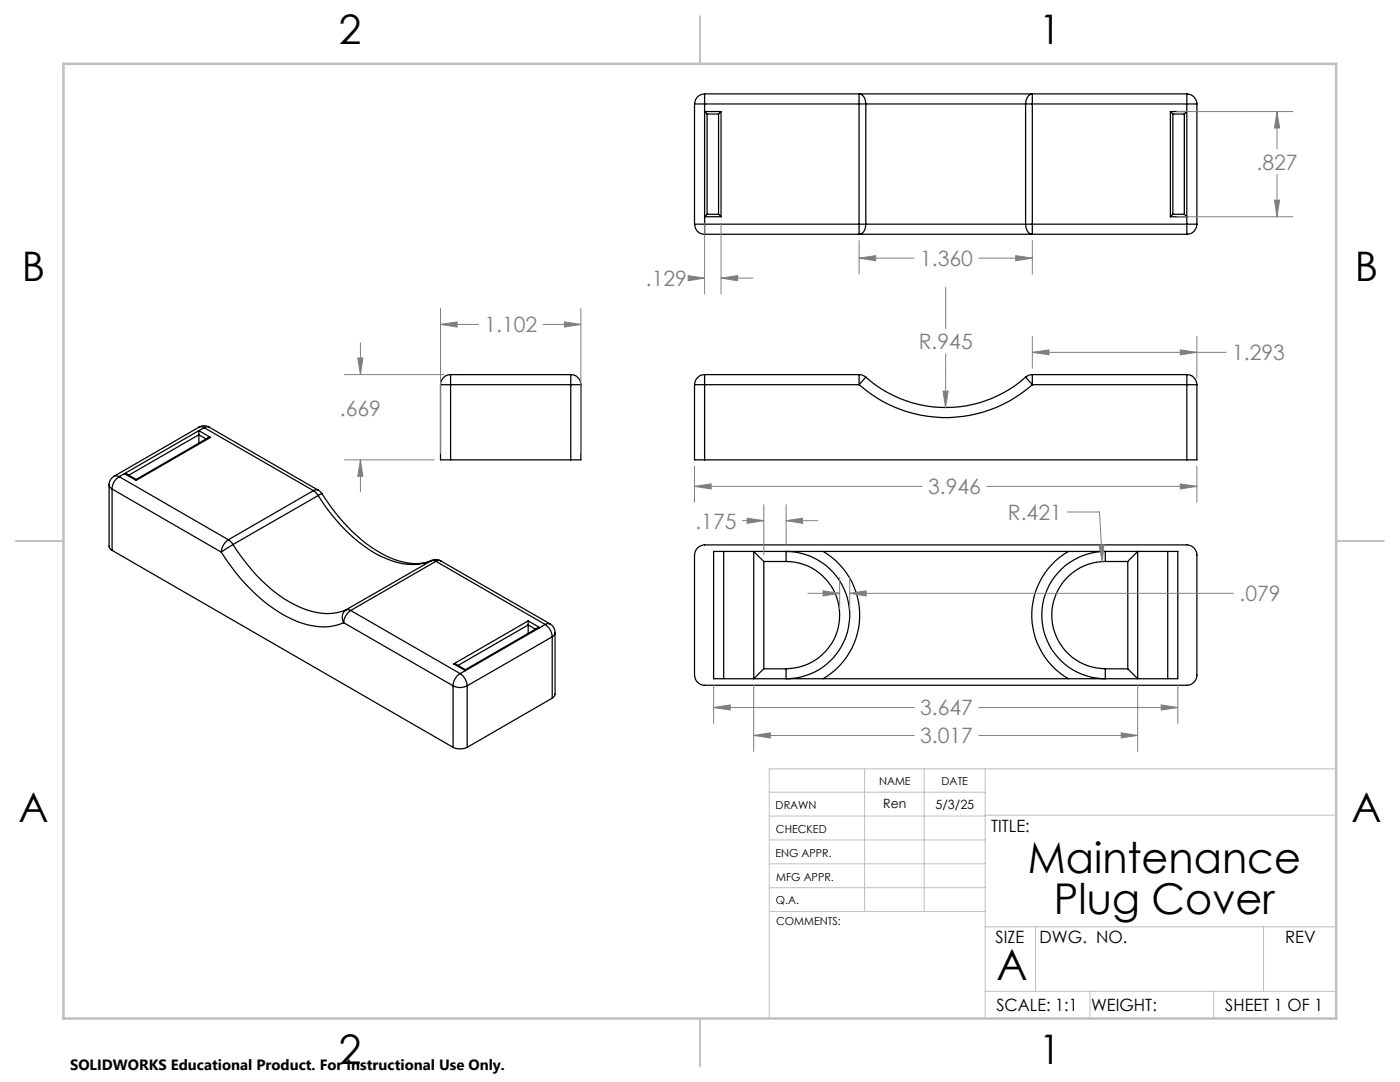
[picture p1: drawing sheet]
<svg xmlns="http://www.w3.org/2000/svg" width="279mm" height="216mm" viewBox="0 0 279 216" stroke-linecap="round" stroke-linejoin="round" font-family="sans-serif">
<g fill="none" stroke="#000" stroke-width=".25">
<path d="M140.6 18.7v2M140.6 18.7a2.05 2.05 0 0 0-2 2M140.6 18.7h30.8M171.4 18.7v2M171.4 18.7a1.79 1.79 0 0 1 1.4 2M171.4 18.7h34.6M206 18.7v2M206 18.7a1.79 1.79 0 0 0-1.3 2M206 18.7h30.9M236.9 18.7v2M236.9 18.7a2.05 2.05 0 0 1 2 2M138.6 20.7h2"/>
<path d="M138.6 20.7v24M140.6 20.7v24M140.6 20.7h30.8M141.1 22.8h2.3M141.1 22.8v20M143.4 22.8v20M143.9 22.3h-3.3l.5 .5M143.9 22.3l-.5 .5M143.9 22.3v21M171.4 20.7h1.4M171.4 20.7v24M172.8 20.7h31.9"/>
<path d="M172.8 20.7v24M204.7 20.7h1.3M204.7 20.7v24M206 20.7h30.9M206 20.7v24M233.6 22.3l.5 .5M233.6 22.3h3.3l-.5 .5M233.6 22.3v21M234.1 22.8h2.3M234.1 22.8v20M236.4 22.8v20M236.9 20.7h2"/>
<path d="M236.9 20.7v24M238.9 20.7v24M138.6 44.7h2M138.6 44.7a1.99 1.99 0 0 0 2 2M140.6 44.7v2M140.6 46.7h30.8M140.6 44.7h30.8M141.1 42.8l-.5 .5h3.3M141.1 42.8h2.3M143.4 42.8l.5 .5M171.4 44.7v2M171.4 44.7h1.4"/>
<path d="M171.4 46.7h34.6M172.8 44.7a1.73 1.73 0 0 1-1.4 2M172.8 44.7h31.9M204.7 44.7h1.3M204.7 44.7a1.73 1.73 0 0 0 1.3 2M206 44.7v2M206 46.7h30.9M206 44.7h30.9M234.1 42.8l-.5 .5M234.1 42.8h2.3M236.4 42.8l.5 .5h-3.3M236.9 44.7v2"/>
<path d="M236.9 44.7h2M238.9 44.7a1.99 1.99 0 0 1-2 2M87.9 76.8h2M87.9 76.8v15h2M89.9 74.8v2M89.9 74.8a2.05 2.05 0 0 0-2 2M89.9 76.8h24M89.9 74.8h24M89.9 76.8v15M113.9 74.8v2M113.9 76.8h2M113.9 74.8a2.05 2.05 0 0 1 2 2"/>
<path d="M113.9 76.8v15M115.9 76.8v15h-2M138.6 76.8h2M138.6 76.8v15h2M140.6 74.8a2.05 2.05 0 0 0-2 2M140.6 74.8v2M140.6 76.8v15M140.6 76.8h30.8M140.6 74.8h30.8M171.4 74.8h.6l.8 .4M171.4 74.8v2M171.4 76.8a26 26 0 0 0 34.6 0"/>
<path d="M172.8 75.2l-1.4 1.6M172.8 75.2a24 24 0 0 0 31.9 0M204.7 75.2l1.3 1.6M206 74.8h-.5l-.8 .4M206 74.8v2M206 76.8h30.9M206 74.8h30.9M236.9 74.8v2M236.9 74.8a2.05 2.05 0 0 1 2 2M236.9 76.8h2M236.9 76.8v15M238.9 76.8v15h-2"/>
<path d="M21.8 96.8v12.2l.1 .4 .5 .4M21.8 96.8l.1 .4 .5 .4M22.4 97.6v12.2M22.4 97.6l21.8 12.6M22.8 95a2.02 2.02 0 0 0-1 1.8M22.8 95l.4-.1 .6 .2M23.8 95.1a2.97 2.97 0 0 0-1.4 2.5M23.8 95.1l21.8 12.6M24.8 94.5l.5 .1 1.9 1.1M24.8 94.5l2.4 1.3M24.8 94.5l-1 .6M27.2 95.7v.1"/>
<path d="M39.7 85.9v.8M39.7 85.9l2.3 1.4M39.7 85.9l-14.9 8.6M39.7 86.7v1.7M39.7 86.7l-14 8.1M39.7 86.7l1.4 .9M39.7 85.2a1.93 1.93 0 0 1 2 0M39.7 85.2a.93 .93 0 0 1 1 .1M39.7 85.2l-16.9 9.8M40.7 85.3l-1 .6M40.7 85.3l21.8 12.6M41.7 85.2a.87 .87 0 0 0-1 .1"/>
<path d="M41.7 85.2l21.8 12.6M42 87.3l-.5 .1-14.3 8.3M42 87.3l-14.8 8.5M62.5 97.9l1 1M62.5 97.9l-16.9 9.8M63.5 98.9a33.2 33.2 0 0 0 12.4 12 12.5 12.5 0 0 0 9.3 1.3l.8-.3M63.5 98.9l-17 9.8M63.5 97.8l.7 .7M63.5 97.8l-.4-.1-.6 .2M64.2 98.5a32.3 32.3 0 0 0 13.9 12.9 10.1 10.1 0 0 0 8 .4M64.2 98.5l-.7 .4M89.9 91.8h24"/>
<path d="M140.6 91.8h96.3M22.4 109.8l68 39.3M44.2 110.2a34.3 34.3 0 0 0 15.1 13.8 12 12 0 0 0 9.3 .2M45.6 107.7l.9 1M45.6 107.7a3.2 3.2 0 0 0-1.4 2.5M46.5 108.7l-2.3 1.5M46.5 108.7a32.9 32.9 0 0 0 12.4 12 11.9 11.9 0 0 0 10.2 1M86 111.9l.5-.1 .5 .2M86 111.9l-16.9 9.8M86.1 111.8a1.96 1.96 0 0 1 1.9 .1M86.1 111.8l-.1 .1M87 112l-17 9.8"/>
<path d="M87 112l21.8 12.6M88 111.9l-.5-.1-.5 .2M88 111.9l21.8 12.6M139.2 109.3l.6-.4 .8-.2h96.3a2.05 2.05 0 0 1 2 2v24a2.05 2.05 0 0 1-2 2h-96.3a2.05 2.05 0 0 1-2-2v-24l.2-.7zM142.4 110h92.7v25.4h-92.7zM144.4 110v25.4M152.4 112l-2-2v25.4l2-1.9M152.4 112v21.5M152.4 112h4.5M156.9 112v-1.9a12.7 12.7 0 0 1 12.5 10.7 12.7 12.7 0 0 1-8.7 14 10.4 10.4 0 0 1-3.8 .6v-1.9M156.9 112a10.7 10.7 0 0 1 10.7 10.7 10.7 10.7 0 0 1-10.7 10.8M164.3 110a14.7 14.7 0 0 1 0 25.4"/>
<path d="M213.2 110a14.7 14.7 0 0 0 0 25.4M220.6 112v-1.9a12.7 12.7 0 0 0-11.9 8.4 12.7 12.7 0 0 0 3.8 14 12.6 12.6 0 0 0 8.1 2.9v-1.9M220.6 112a10.7 10.7 0 0 0-10.7 10.7 10.7 10.7 0 0 0 10.7 10.8M220.6 112h4.5M225.1 112l1.9-2v25.4l-1.9-1.9M225.1 112v21.5M233 110v25.4M68.6 124.2l21.8 12.6M69.1 121.7a1.9 1.9 0 0 0-.5 2.5M69.1 121.7l.9 .1M70 121.8a3.2 3.2 0 0 0-1.4 2.4M70 121.8l21.8 12.6"/>
<path d="M90.4 136.8a3 3 0 0 0 2.8 0M90.4 136.8v12.3M90.6 132.5h.3l2 1.1M90.6 132.5l2.3 1.3M91.8 134.4a2.97 2.97 0 0 0-1.4 2.4M91.8 134.4a3.2 3.2 0 0 1 1.4 2.4M92.9 133.6v.2M92.9 133.8l-1.1 .6M93.2 136.8v12.3M105.4 123.9v.8M105.4 123.9l2.3 1.3M105.4 123.9l-14.8 8.6"/>
<path d="M105.4 124.7v1.7M105.4 124.7l-14 8.1M105.4 124.7l1.5 .9M107.7 125.2l-.5 .1-14.3 8.3M107.7 125.2l-14.8 8.6M108.8 124.6a3.2 3.2 0 0 1 1.4 2.5M108.8 124.6l-1.1 .6M109.8 124.5a1.93 1.93 0 0 1 1 1.7M109.8 124.5l-.5-.1-.5 .2M110.2 127.1l-17 9.7M110.2 127.1v12.2M110.2 139.3l-17 9.8"/>
<path d="M110.8 126.2v12.3l-.2 .4-.4 .4M110.8 126.2l-.2 .5-.4 .4M152.4 133.5h4.5M220.6 133.5h4.5M90.4 149.1a3.3 3.3 0 0 0 2.8 0"/>
</g>
<g fill="none" stroke="#808080" stroke-width=".2">
<path d="M234.8 22.3h23.2M254.4 39.9h1l-.6 3.4zM254.8 22.3l.6 3.2h-1zM254.8 22.3v7.4M254.8 34.8v8.5M137.3 55l3.3 .5-3.3 .5zM138.3 55.5h2.3M140.6 44.5v14.2M143.9 55.5l3.3-.5v1zM143.9 44.5v14.2M143.9 55.5h6.3M171.4 51.5l3.4-.5v1z"/>
<path d="M171.4 48v6.7M171.4 51.5h11M188.7 57.3v8.2M195.3 51.5h10.7M202.7 51l3.3 .5-3.3 .5zM206 48v6.7M234.8 43.3h23.2M68.8 74.8h19.9M71.4 71.4h1l-.5 3.4zM71.9 68.4v6.4M87.9 64.7l3.3-.5v1.1zM87.9 61.6v28.9"/>
<path d="M87.9 64.7h7.6M108.4 64.7h7.5M112.6 64.2l3.3 .5-3.3 .6zM115.9 61.6v28.9M188.2 78h1l-.5 3.3zM188.7 70.6v10.7M206 70.3l3.3-.5v1zM206 67.1v6.4M206 70.3h38.7M235.5 69.8l3.4 .5-3.4 .5zM238.9 67.1v8.4M68.8 91.8h17.8"/>
<path d="M71.9 91.8l.5 3.2h-1zM71.9 91.8v6.3M138.6 97l3.3-.4v1zM138.6 93v7.2M138.6 97h45.4M196.9 97h42M235.5 96.6l3.4 .4-3.4 .6zM238.9 93v7.2M148.1 103.9h4.3M149.1 103.4l3.3 .5-3.3 .5zM152.4 100.7v10.1M156.9 103.9l3.3-.5v1z"/>
<path d="M156.9 100.7v8.1M156.9 103.9h6.3M161.2 118.4h6.4M164.3 117.9l3.3 .5-3.3 .5zM167.6 115.2v6.3M169.6 118.4l3.3-.5v1zM169.6 115.2v6.3M169.6 118.4h76.6M213.1 102.2h6.3l.6 9.8M219.3 108.8l1-.1-.3 3.3zM142.4 136.7v7.7M150.4 136.7v13.2"/>
<path d="M227 136.7v13.2M235.1 136.7v7.7M142.4 141.2l3.3-.5v1zM142.4 141.2h40M150.4 146.8l3.3-.6v1zM150.4 146.8h32M195.3 141.2h39.8M195.3 146.8h31.7M223.8 146.2l3.2 .6-3.2 .4zM231.7 140.7l3.4 .5-3.4 .5z"/>
</g>
<g fill="none" stroke="#c0c0c0" stroke-width=".2">
<path d="M153.5 158.1h43.1M172.5 153.4v28.5M184.4 153.4v28.5M196.6 153.4v49.8M266.7 153.4h-113.2v49.8M153.5 167.6h43.1M153.5 162.8h43.1M153.5 172.4h43.1M153.5 177.1h43.1M196.6 162.7h70.1M153.6 181.9h43M196.6 197.8h70.1"/>
<path d="M196.6 184.9h70.1M206.7 184.9v12.9M217.5 197.8v5.4M242.2 197.8v5.4M252.2 184.9v12.9"/>
</g>
<path d="M139.7 3.2v9.5M3.1 107.9h9.6M266.7 107.9h9.5M139.7 203.2v9.6" fill="none" stroke="#c0c0c0" stroke-width=".25"/>
<path d="M12.7 12.7h254v190.5h-254z" fill="none" stroke="#c0c0c0" stroke-width=".5"/>
<path d="M138.6 97l3.3-.4v1zM235.5 96.6l3.4 .4-3.4 .6zM235.5 69.8l3.4 .5-3.4 .5zM206 70.3l3.3-.5v1zM188.2 78l.5 3.3 .5-3.3zM142.4 141.2l3.3-.5v1zM231.7 140.7l3.4 .5-3.4 .5zM150.4 146.8l3.3-.6v1zM223.8 146.2l3.2 .6-3.2 .4zM219.3 108.8l.7 3.2 .3-3.3zM156.9 103.9l3.3-.5v1zM149.1 103.4l3.3 .5-3.3 .5zM164.3 117.9l3.3 .5-3.3 .5zM169.6 118.4l3.3-.5v1zM171.4 51.5l3.4-.5v1zM202.7 51l3.3 .5-3.3 .5zM143.9 55.5l3.3-.5v1zM137.3 55l3.3 .5-3.3 .5zM254.4 39.9h1l-.6 3.4zM254.8 22.3l.6 3.2h-1zM71.4 71.4h1l-.5 3.4zM71.9 91.8l.5 3.2h-1zM87.9 64.7l3.3-.5v1.1zM112.6 64.2l3.3 .5-3.3 .6z" fill="#808080"/>
<g font-size="8.5">
<text x="205.1" y="174.2">Maintenance</text>
<text x="210.3" y="182.3">Plug Cover</text>
<text x="198.9" y="195.5">A</text>
</g>
<g font-size="8.1">
<text x="67.6" y="8.9">2</text>
<text x="207.3" y="8.9">1</text>
<text x="4.4" y="56.2">B</text>
<text x="270.4" y="56.2">B</text>
<text x="3.7" y="164.1">A</text>
<text x="269.7" y="164.1">A</text>
<text x="67.6" y="212.4">2</text>
<text x="207.3" y="212.4">1</text>
</g>
<g font-size="4.2" fill="#808080">
<text x="250.8" y="33.8">.827</text>
<text x="183.6" y="53.1">1.360</text>
<text x="128.9" y="57.1">.129</text>
<text x="96.7" y="66.3">1.102</text>
<text x="183.4" y="69.7">R.945</text>
<text x="245.9" y="71.9">1.293</text>
<text x="67.8" y="83">.669</text>
<text x="185.2" y="98.6">3.946</text>
<text x="138.8" y="105.5">.175</text>
<text x="201.1" y="103.7">R.421</text>
<text x="247.4" y="120">.079</text>
<text x="183.6" y="142.8">3.647</text>
<text x="183.6" y="148.3">3.017</text>
</g>
<g font-size="3.4">
<text x="197.8" y="166">TITLE:</text>
<text x="198.7" y="188.1">SIZE</text>
<text x="207.5" y="188.1">DWG. NO.</text>
<text x="256.5" y="188.2">REV</text>
<text x="198.8" y="201.7">SCALE: 1:1</text>
<text x="217.7" y="201.8">WEIGHT:</text>
<text x="244.5" y="201.7">SHEET 1 OF 1</text>
</g>
<text font-size="3" x="14" y="213.5">SOLIDWORKS Educational Product. For Instructional Use Only.</text>
<g font-size="2.5">
<text x="176.3" y="161.3">Ren</text>
<text x="186.7" y="161.4">5/3/25</text>
</g>
<g font-size="2.2">
<text x="154.8" y="161.4">DRAWN</text>
<text x="175.4" y="156.6">NAME</text>
<text x="187.9" y="156.7">DATE</text>
<text x="154.9" y="166.3">CHECKED</text>
<text x="154.8" y="170.9">ENG APPR.</text>
<text x="154.9" y="175.7">MFG APPR.</text>
<text x="154.9" y="180.4">Q.A.</text>
<text x="154.9" y="184.6">COMMENTS:</text>
</g>
</svg>
